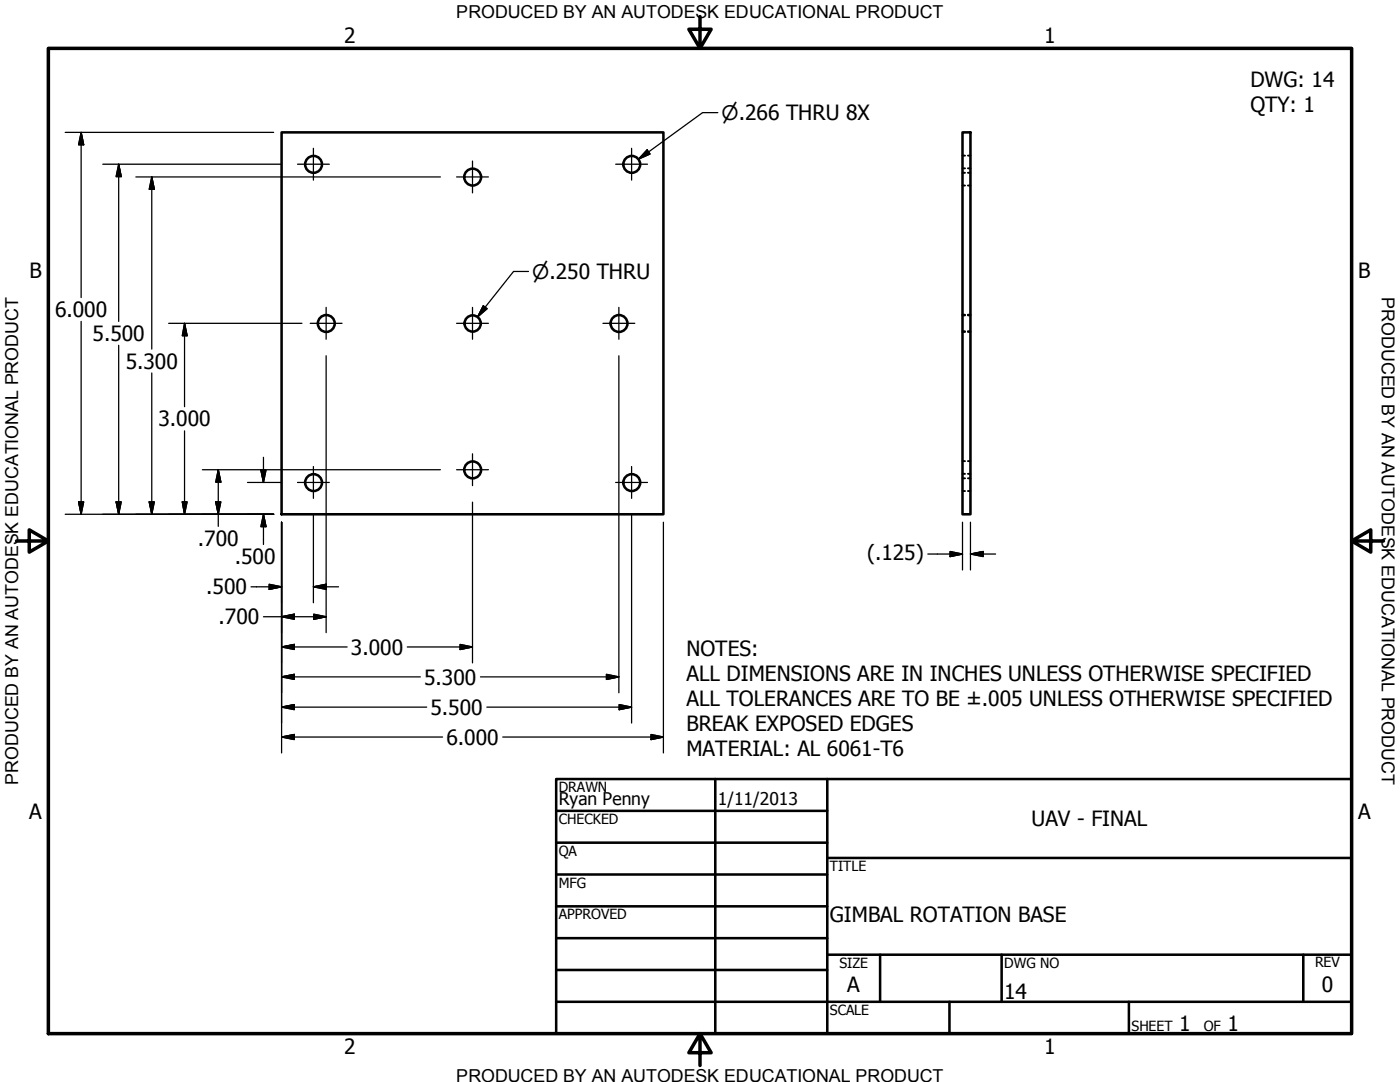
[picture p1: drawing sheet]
<svg xmlns="http://www.w3.org/2000/svg" width="279mm" height="216mm" viewBox="0 0 279 216" stroke-linecap="round" stroke-linejoin="round" font-family="sans-serif">
<!-- layer: Visible (ANSI) -->
<g fill="none" stroke="#000" stroke-width=".51">
<path d="M56.2 26.4h76.2v76.2h-76.2zM192.1 26.4h1.6v76.2h-1.6z"/>
<circle cx="62.6" cy="32.8" r="1.68"/>
<circle cx="94.3" cy="35.3" r="1.68"/>
<circle cx="126.1" cy="32.8" r="1.68"/>
<circle cx="65.1" cy="64.5" r="1.68"/>
<circle cx="94.3" cy="64.5" r="1.62"/>
<circle cx="123.5" cy="64.5" r="1.68"/>
<circle cx="62.6" cy="96.3" r="1.68"/>
<circle cx="94.3" cy="93.8" r="1.68"/>
<circle cx="126.1" cy="96.3" r="1.68"/>
</g>
<!-- layer: Hidden (ANSI) -->
<g fill="none" stroke="#000" stroke-width=".38">
<path d="M192.1 34.5h.5M192.1 31.1h.5M192.1 33.6h.5M192.1 37h.5M193.2 34.5h.5M193.2 31.1h.5M193.2 33.6h.5M193.2 37h.5M192.1 62.8h.5M192.1 66.2h.5M192.1 66.1h.5M192.1 62.9h.5"/>
<path d="M193.2 62.8h.5M193.2 66.2h.5M193.2 66.1h.5M193.2 62.9h.5M192.1 98h.5M192.1 94.6h.5M192.1 92h.5M192.1 95.4h.5M193.2 98h.5M193.2 94.6h.5M193.2 92h.5M193.2 95.4h.5"/>
</g>
<!-- layer: Border (ANSI) -->
<path d="M9.7 9.7h260v196.5h-260zM139.7 3.3v6.4l-2.2-3.9h4.4l-2.2 3.9M3.3 107.9h6.4l-3.9-2.2v4.5l3.9-2.3M269.7 107.9l3.9 2.3v-4.5l-3.9 2.2h6.4M139.7 206.2l2.2 3.9h-4.4l2.2-3.9v6.4" fill="none" stroke="#000" stroke-width=".7"/>
<!-- layer: Title (ANSI) -->
<g fill="none" stroke="#000" stroke-width=".51">
<path d="M111 155.4h158.7v50.8h-158.7zM142.7 155.4v50.8M165.1 155.4v50.8M111 161.8h54.1M111 168.1h54.1M111 174.5h54.1M165.1 171.2h104.6M111 180.8h54.1M111 187.2h54.1M111 193.5h54.1M111 199.9h158.7M165.1 190.5h104.6"/>
<path d="M175.6 190.5v9.4M189.5 199.9v6.3M199.9 190.5v9.4M225.3 199.9v6.3M260.1 190.5v9.4"/>
</g>
<!-- layer: Center Mark (ANSI) -->
<g fill="none" stroke="#000" stroke-width=".25">
<path d="M59.4 32.8h6.3M62.5 29.6v6.3M91.1 35.3h6.4M94.3 32.1v6.4M122.9 32.8h6.3M126 29.6v6.3M61.9 64.5h6.4M65.1 61.3v6.4M91.1 64.5h6.4M94.3 61.3v6.4M120.3 64.5h6.4M123.5 61.3v6.4"/>
<path d="M59.4 96.3h6.3M62.5 93.1v6.3M91.1 93.7h6.4M94.3 90.6v6.3M122.9 96.3h6.3M126 93.1v6.3"/>
</g>
<!-- layer: Dimension (ANSI) -->
<g fill="none" stroke="#000" stroke-width=".25">
<path d="M13 26.4h41.6M16.2 26.4l.5 2.5h-1zM16.2 26.4v33M20.5 32.8h35.6M23.7 32.8l.5 2.4h-1zM23.7 32.8v31.3M27.1 35.3h35.4M30.3 35.3l.5 2.5h-1zM30.3 35.3v34.4M62.7 35.3h25.2M16.2 64.1v38.5M23.7 68.9v33.7"/>
<path d="M30.3 74.4v28.2M33.7 64.5h26.6M36.8 64.5l.5 2.5h-.9zM36.8 64.5v16.7M65.1 71v25.1M123.5 71v25.1M36.8 86v16.6M40.4 93.7h22.1M43.6 93.7l.5 2.5h-1zM43.6 93.7v11.3M49.4 96.3h6.7M52.1 93.8h1l-.5 2.5z"/>
<path d="M52.6 91.2v5.1M62.7 93.7h25.2M65.1 96.4v29.8M123.5 96.4v41.8M13 102.6h41.6M15.7 100.1h1l-.5 2.5zM23.2 100.1h1l-.5 2.5zM29.8 100.1h1l-.5 2.5zM36.4 100.1h.9l-.5 2.5zM43.1 100.1h1l-.5 2.5zM50.1 117.1h6.1M52.6 102.6l.5 2.5h-1z"/>
<path d="M52.6 102.6v6M53.7 116.6l2.5 .5-2.5 .5zM56.2 104.2v46M62.5 117.1l2.6-.5v1zM62.5 117.1h5.1M62.5 102.7v17.6M94.3 100.2v32.1M126 102.7v41.6M132.4 104.2v46M185.2 110.6h6.9M189.6 110l2.5 .6-2.5 .5zM192.1 104.2v9.5"/>
<path d="M193.7 110.6l2.5-.6v1.1zM193.7 110.6h5M193.7 104.2v9.5M52.6 123.1h12.5M56.2 123.1l2.5-.5v1zM56.2 129.1l2.5-.5v1zM56.2 135.1l2.5-.5v1zM56.2 129.1h13.1M56.2 135.1h27.7M62.6 122.6l2.5 .5-2.5 .5zM81.3 129.1h13M91.8 128.6l2.5 .5-2.5 .5z"/>
<path d="M95.9 135.1h27.6M121 134.6l2.5 .5-2.5 .5zM56.2 141.1l2.5-.5v1zM56.2 147.1l2.5-.5v1zM56.2 141.1h29M56.2 147.1h32.1M97.2 141.1h28.8M100.3 147.1h32.1M123.6 140.6l2.4 .5-2.4 .5zM129.9 146.6l2.5 .5-2.5 .5z"/>
</g>
<g fill="#000" stroke="#000" stroke-width=".25">
<path d="M16.2 26.4l.5 2.5zM16.2 26.4l.5 2.5h-1zM23.7 32.8l.5 2.4zM23.7 32.8l.5 2.4h-1zM30.3 35.3l.5 2.5zM30.3 35.3l.5 2.5h-1zM36.8 64.5l.5 2.5zM36.8 64.5l.5 2.5h-.9zM43.6 93.7l.5 2.5zM43.6 93.7l.5 2.5h-1zM52.1 93.8l.5 2.5zM52.1 93.8h1l-.5 2.5z"/>
<path d="M15.7 100.1l.5 2.5zM15.7 100.1h1l-.5 2.5zM23.2 100.1l.5 2.5zM23.2 100.1h1l-.5 2.5zM29.8 100.1l.5 2.5zM29.8 100.1h1l-.5 2.5zM36.4 100.1l.4 2.5zM36.4 100.1h.9l-.5 2.5zM43.1 100.1l.5 2.5zM43.1 100.1h1l-.5 2.5zM52.6 102.6l.5 2.5zM52.6 102.6l.5 2.5h-1z"/>
<path d="M53.7 117.6l2.5-.5zM53.7 116.6l2.5 .5-2.5 .5zM62.5 117.1l2.6-.5zM62.5 117.1l2.6-.5v1zM189.6 111.1l2.5-.5zM189.6 110l2.5 .6-2.5 .5zM193.7 110.6l2.5-.6zM193.7 110.6l2.5-.6v1.1zM56.2 123.1l2.5-.5zM56.2 123.1l2.5-.5v1zM56.2 129.1l2.5-.5zM56.2 129.1l2.5-.5v1z"/>
<path d="M56.2 135.1l2.5-.5zM56.2 135.1l2.5-.5v1zM62.6 123.6l2.5-.5zM62.6 122.6l2.5 .5-2.5 .5zM91.8 129.6l2.5-.5zM91.8 128.6l2.5 .5-2.5 .5zM121 135.6l2.5-.5zM121 134.6l2.5 .5-2.5 .5zM56.2 141.1l2.5-.5zM56.2 141.1l2.5-.5v1zM56.2 147.1l2.5-.5zM56.2 147.1l2.5-.5v1z"/>
<path d="M123.6 141.6l2.4-.5zM123.6 140.6l2.4 .5-2.4 .5zM129.9 147.6l2.5-.5zM129.9 146.6l2.5 .5-2.5 .5z"/>
</g>
<!-- layer: Symbol (ANSI) -->
<path d="M129.2 29.9l.5 .8-2.3 1.1zM143.3 22.5h-3.1l-12.8 9.3M105.5 54.2h-3l-7.2 9M96.5 61l.7 .6-1.9 1.6z" fill="none" stroke="#000" stroke-width=".25"/>
<path d="M129.2 29.9l-1.8 1.9zM129.2 29.9l.5 .8-2.3 1.1zM96.5 61l-1.2 2.2zM96.5 61l.7 .6-1.9 1.6z" fill="#000" stroke="#000" stroke-width=".25"/>
<g font-size="4.2">
<text x="68.7" y="8.6">2</text>
<text x="208.4" y="8.6">1</text>
<text x="249.6" y="17.3">DWG: 14</text>
<text x="249.6" y="22.4">QTY: 1</text>
<text x="5.9" y="55.5">B</text>
<text x="271.1" y="55.5">B</text>
<text x="11" y="63.2">6.000</text>
<text x="18.5" y="68">5.500</text>
<text x="25.1" y="73.5">5.300</text>
<text x="31.6" y="85.1">3.000</text>
<text x="39.5" y="108.9">.700</text>
<text x="46.9" y="112.6">.500</text>
<text x="173" y="111.7">(.125)</text>
<text x="41.1" y="118.6">.500</text>
<text x="43.6" y="124.6">.700</text>
<text x="70" y="130.6">3.000</text>
<text x="137" y="130.9">NOTES:</text>
<text x="84.6" y="136.6">5.300</text>
<text x="137" y="135.9">ALL DIMENSIONS ARE IN INCHES UNLESS OTHERWISE SPECIFIED</text>
<text x="85.9" y="142.6">5.500</text>
<text x="137" y="140.9">ALL TOLERANCES ARE TO BE ±.005 UNLESS OTHERWISE SPECIFIED</text>
<text x="89.1" y="148.6">6.000</text>
<text x="137" y="145.9">BREAK EXPOSED EDGES</text>
<text x="137" y="150.9">MATERIAL: AL 6061-T6</text>
<text x="5.8" y="163.4">A</text>
<text x="205.9" y="164.8">UAV - FINAL</text>
<text x="271" y="163.4">A</text>
<text x="165.6" y="183.9">GIMBAL ROTATION BASE</text>
<text x="169.1" y="198">A</text>
<text x="263.8" y="198">0</text>
<text x="200.4" y="199.4">14</text>
<text x="235.3" y="205.7">1</text>
<text x="245" y="205.7">1</text>
<text x="68.7" y="210.3">2</text>
<text x="208.4" y="210.3">1</text>
</g>
<g font-size="4">
<text x="144" y="24">⌀.266 THRU 8X</text>
<text x="106.2" y="55.7">⌀.250 THRU</text>
</g>
<g font-size="3.6">
<text x="91.1" y="3.6">PRODUCED BY AN AUTODESK EDUCATIONAL PRODUCT</text>
<text x="275.8" y="59.3" transform="rotate(90 275.8 59.3)">PRODUCED BY AN AUTODESK EDUCATIONAL PRODUCT</text>
<text x="3.6" y="156.6" transform="rotate(-90 3.6 156.6)">PRODUCED BY AN AUTODESK EDUCATIONAL PRODUCT</text>
<text x="91.1" y="215.9">PRODUCED BY AN AUTODESK EDUCATIONAL PRODUCT</text>
</g>
<g font-size="3.5">
<text x="111.5" y="160.6">Ryan Penny</text>
<text x="143.3" y="160.7">1/11/2013</text>
</g>
<g font-size="2.8">
<text x="111.5" y="158">DRAWN</text>
<text x="111.5" y="164.4">CHECKED</text>
<text x="111.5" y="170.8">QA</text>
<text x="165.6" y="173.7">TITLE</text>
<text x="111.5" y="177.1">MFG</text>
<text x="111.5" y="183.5">APPROVED</text>
<text x="167.5" y="193.1">SIZE</text>
<text x="200.4" y="193.1">DWG NO</text>
<text x="262.4" y="193">REV</text>
<text x="165.6" y="202.5">SCALE</text>
<text x="225.8" y="205.7">SHEET</text>
<text x="240.2" y="205.7">OF</text>
</g>
</svg>
